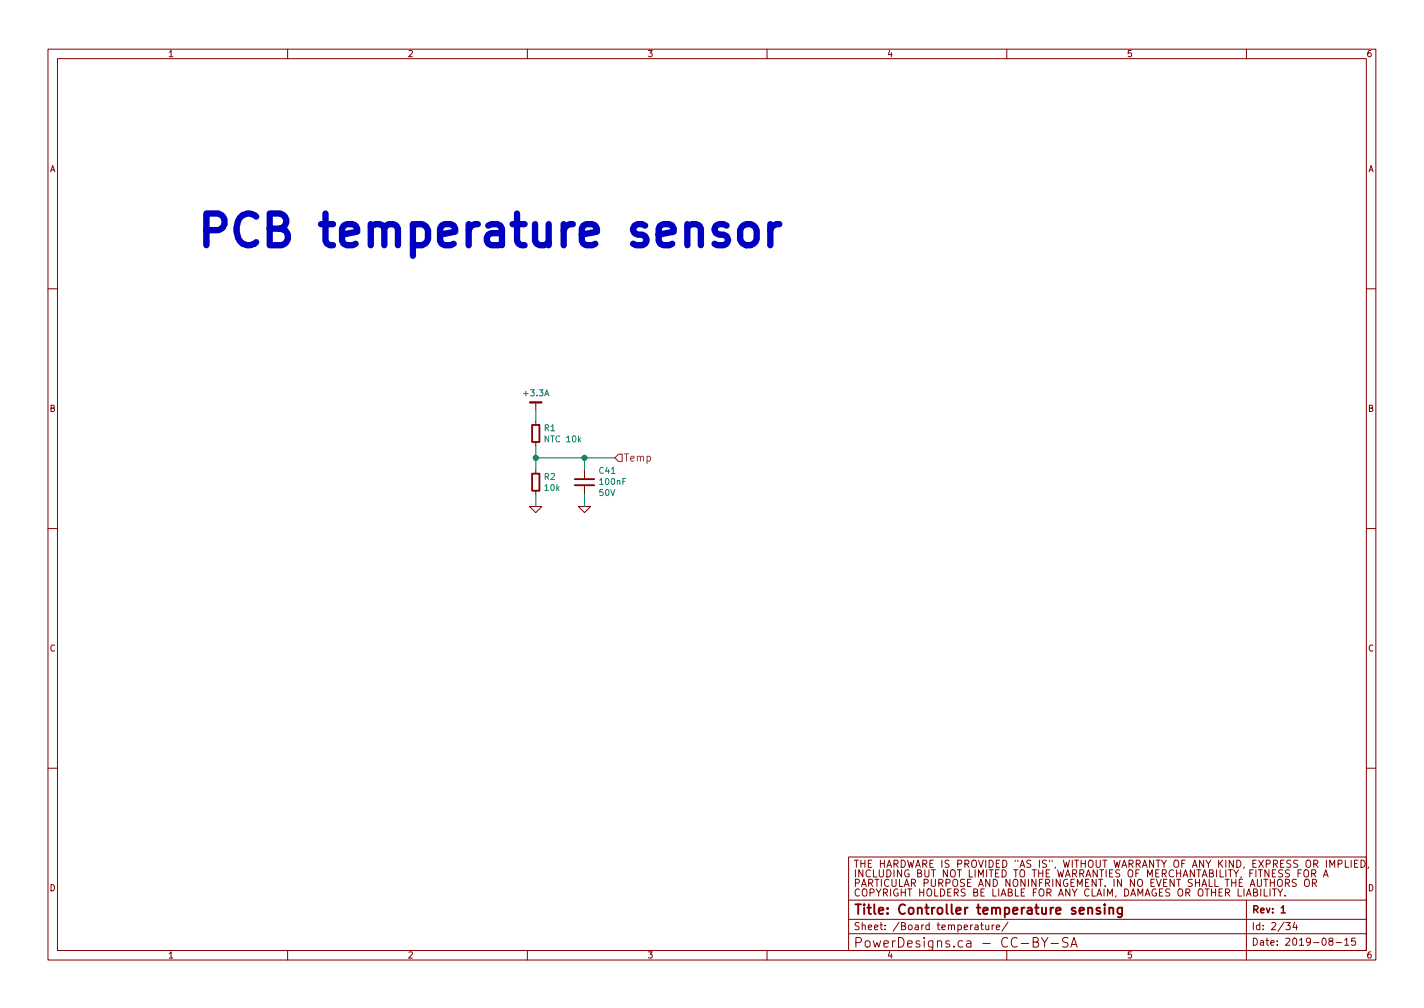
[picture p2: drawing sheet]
<svg xmlns="http://www.w3.org/2000/svg" width="297mm" height="210mm" viewBox="0 0 297 210" stroke-linecap="round" stroke-linejoin="round" font-family="sans-serif">
<g fill="none" stroke="#840000" stroke-width=".21">
<path d="M10 10.3h277v189.9h-277zM12 12.2h273v186.1h-273zM60 10.3v1.9M110 10.3v1.9M160 10.3v1.9M210 10.3v1.9M260 10.3v1.9M10 60.2h2M285 60.2h2M111.8 84.1v1.2M111.8 87.9v.7M111.8 92.2v.8"/>
<path d="M111.8 98v.8M121.9 98v1.9M10 110.3h2M110.5 105.7h2.5l-1.2 1.2zM111.8 102.4v.7M120.6 105.7h2.6l-1.3 1.2zM121.9 101.2v1.9M285 110.3h2M10 160.2h2M177 178.8h108v19.5h-108zM280.6 179.4v1.5h.7M281.8 179.4v1.5"/>
<path d="M283.3 179.4h-.8v1.5h.8M283.9 179.4a.76 .76 0 0 1 .9 .8 .76 .76 0 0 1-.9 .7zM285 160.2h2M60 198.3v1.9M110 198.3v1.9M160 198.3v1.9M177 194.8h108M177 191.8h108M177 187.8h108M203.4 193h.6v.9M204 193.3l-.4 .1-.3 .2 .3 .3 .4-.1M204.5 192.9h.6"/>
<path d="M204.7 192.4v1.3l.4 .2M205.6 192.9l.1 .9 .3 .1 .2-.1M206.2 192.9v1M207 192.9v1M207.4 192.9l-.4 .3M207.8 193.4l.7-.1v-.3l-.4-.1-.3 .2 .1 .7h.6M210 198.3v1.9M210.3 192.3l-1.3 2M215.5 196.5l.9-.1a.48 .48 0 0 0 .2-.5 .48 .48 0 0 0-.4-.4h-.7v2.1h.8a.53 .53 0 0 0 .4-.6 .53 .53 0 0 0-.5-.5M217.2 195.5l.7 1.1 .7-1.1M217.9 196.6v1M219.3 196.8h1.5"/>
<path d="M222.8 195.7l-.8-.2-.3 .3-.1 .3a.91 .91 0 0 0 1 .6l.2 .3-.2 .5h-1M223.4 197.6l.6-2.1 .7 2.1M223.5 197h1M260 187.8v12.4M263.7 185.4v1.5h.7M264.9 185.4v1.5M265.8 185.4v1.5M266.5 185.4l.6 .8 .5-.8M267.1 186.2v.7M268 186.8v.1M268.2 192.4h.9l-.5 .6 .5 .1v.7l-.2 .1-.7-.1M270.1 192.3l-.4 1.1h.9"/>
<path d="M270.4 183.5l-.6-.1-.3 .3 .1 .3 .7 .3v.5l-.2 .1-.6-.1M270.4 192.9v1M272.2 183.6l.3-.2a.53 .53 0 0 1 .6 .5v.5a.51 .51 0 0 1-.8 .4 1.05 1.05 0 0 1-.1-1.2zM272.2 181.5a.5 .5 0 0 1 .5 0 .5 .5 0 0 1 .3 .4v.5a.5 .5 0 0 1-.5 .5 .5 .5 0 0 1-.5-.5v-.5zM273.6 182.2l.7-.1 .2-.2-.2-.4-.7-.1v1.5M273.8 184.2l.7-.1 .1-.2-.1-.3-.2-.2h-.5v1.5M274 182.2l.5 .7M274.1 184.2l.5 .7M276 182.9l.6-1.5 .4 1.5M276.2 182.5h.7M277.5 196.3l-.3-.3 .1-.2 .2-.1 .4 .1 .2 .2-.2 .3h-.4l-.3 .3 .1 .4 .2 .2h.3l.3-.3v-.3l-.3-.3M278.7 196.6h1.1"/>
<path d="M279.1 180.2l.7-.1 .1-.5-.2-.2h-.6v1.5M280.5 196.1l.4-.4v1.5M280.5 197.2h.8M282.5 180.1h.5M282.7 195.7h-.7l-.1 .7 .2-.1h.5l.2 .2-.1 .5-.2 .2-.6-.2M285.5 180.8l-.2 .3"/>
</g>
<path d="M267.3 189.4l.4-.5v1.5M267.3 190.4h.8" fill="none" stroke="#840000" stroke-width=".3"/>
<path d="M229.5 189.4l-.5-.1-.3 .3 .1 .3 .7 .2v.4h-.8M230.4 188.6v.2M230.4 189.3v1.3M231.4 189.5l.1-.1a.49 .49 0 0 1 .7 .2v1M231.4 189.3v1.3M234.1 189.3l-.1 1.8a.52 .52 0 0 1-.8 .1M234.1 189.4a.68 .68 0 0 0-.9 .1v1l.3 .1 .6-.1" fill="none" stroke="#840000" stroke-width=".41"/>
<path d="M111 98.8h1.5v3.6h-1.5zM111 88.6h1.5v3.6h-1.5zM119.9 99.9h4.1M119.9 101.2h4.1" fill="none" stroke="#840000" stroke-width=".38"/>
<path d="M110.5 83.8h2.5v.3h-2.5z" fill="#840000" stroke="#840000" stroke-width=".21"/>
<path d="M111.8 85.3v2.6M111.8 93v5M111.8 95.5h16.5M121.9 95.5v2.5M111.8 103.1v2.6M121.9 103.1v2.6" fill="none" stroke="#008400" stroke-width=".21"/>
<path d="M128.3 95.5l.7-.8h.8v1.6h-.8z" fill="none" stroke="#848400" stroke-width=".25"/>
<path d="M151.6 47.1l-.7-.3h-.9l-.6 .3-.4 .6 .4 .9 .6 .3h.9l.7 .4 .3 .6-.3 .9-.7 .3h-1.2l-.7-.3M154.7 47.4a1.79 1.79 0 0 1 1.7-.7 1.79 1.79 0 0 1 1.4 1.3v1.9a1.79 1.79 0 0 1-1.7 1.3 1.79 1.79 0 0 1-1.7-1.3v-1.9zM160.7 46.8v4.3M162.6 46.8a1.64 1.64 0 0 0-1.9 1.2" fill="none" stroke="#0000c2" stroke-width="1.3"/>
<g fill="#008400" stroke="#008400" stroke-width=".25">
<circle cx="111.8" cy="95.5" r=".51"/>
<circle cx="121.9" cy="95.5" r=".51"/>
</g>
<text font-size="9.2" fill="#0000c2" x="40.6" y="51.5">PCB temperature sensor</text>
<g font-size="2.8" fill="#840000">
<text x="178" y="190.7">Title: Controller temperature sensing</text>
<text x="178" y="197.7">PowerDesigns.ca - CC-BY-SA</text>
</g>
<text font-size="2.1" fill="#848400" x="130" y="96.3">Temp</text>
<g font-size="2.1" fill="#840000">
<text x="178" y="185">PARTICULAR PURPOSE AND NONINFRINGEMENT. IN NO EVENT SHALL THE AUTHORS OR</text>
<text x="178" y="181">THE HARDWARE IS PROVIDED &quot;AS IS&quot;, WITHOUT WARRANTY OF ANY KIND, EXPRESS OR IMPLIED,</text>
<text x="178" y="183">INCLUDING BUT NOT LIMITED TO THE WARRANTIES OF MERCHANTABILITY, FITNESS FOR A</text>
<text x="178" y="187">COPYRIGHT HOLDERS BE LIABLE FOR ANY CLAIM, DAMAGES OR OTHER LIABILITY.</text>
<text x="261" y="190.5">Rev: 1</text>
<text x="178" y="194">Sheet: /Board temperature/</text>
<text x="261" y="197.3">Date: 2019-08-15</text>
<text x="261" y="194">Id: 2/34</text>
</g>
<g font-size="1.8" fill="#840000">
<text x="35" y="11.9">1</text>
<text x="85" y="11.9">2</text>
<text x="135" y="11.9">3</text>
<text x="185" y="11.9">4</text>
<text x="235" y="11.9">5</text>
<text x="285" y="11.9">6</text>
<text x="10.4" y="35.9">A</text>
<text x="285.4" y="35.9">A</text>
<text x="10.4" y="85.9">B</text>
<text x="285.4" y="85.9">B</text>
<text x="10.4" y="135.9">C</text>
<text x="285.4" y="135.9">C</text>
<text x="10.4" y="185.9">D</text>
<text x="285.4" y="185.9">D</text>
<text x="35" y="199.9">1</text>
<text x="85" y="199.9">2</text>
<text x="135" y="199.9">3</text>
<text x="185" y="199.9">4</text>
<text x="235" y="199.9">5</text>
<text x="285" y="199.9">6</text>
</g>
<g font-size="1.8" fill="#008484">
<text x="109.4" y="82.6">+3.3A</text>
<text x="113.6" y="89.9">R1</text>
<text x="113.9" y="92.2">NTC 10k</text>
<text x="113.6" y="100.1">R2</text>
<text x="125.1" y="98.8">C41</text>
<text x="125.2" y="101.1">100nF</text>
<text x="113.7" y="102.4">10k</text>
<text x="125" y="103.4">50V</text>
</g>
</svg>
